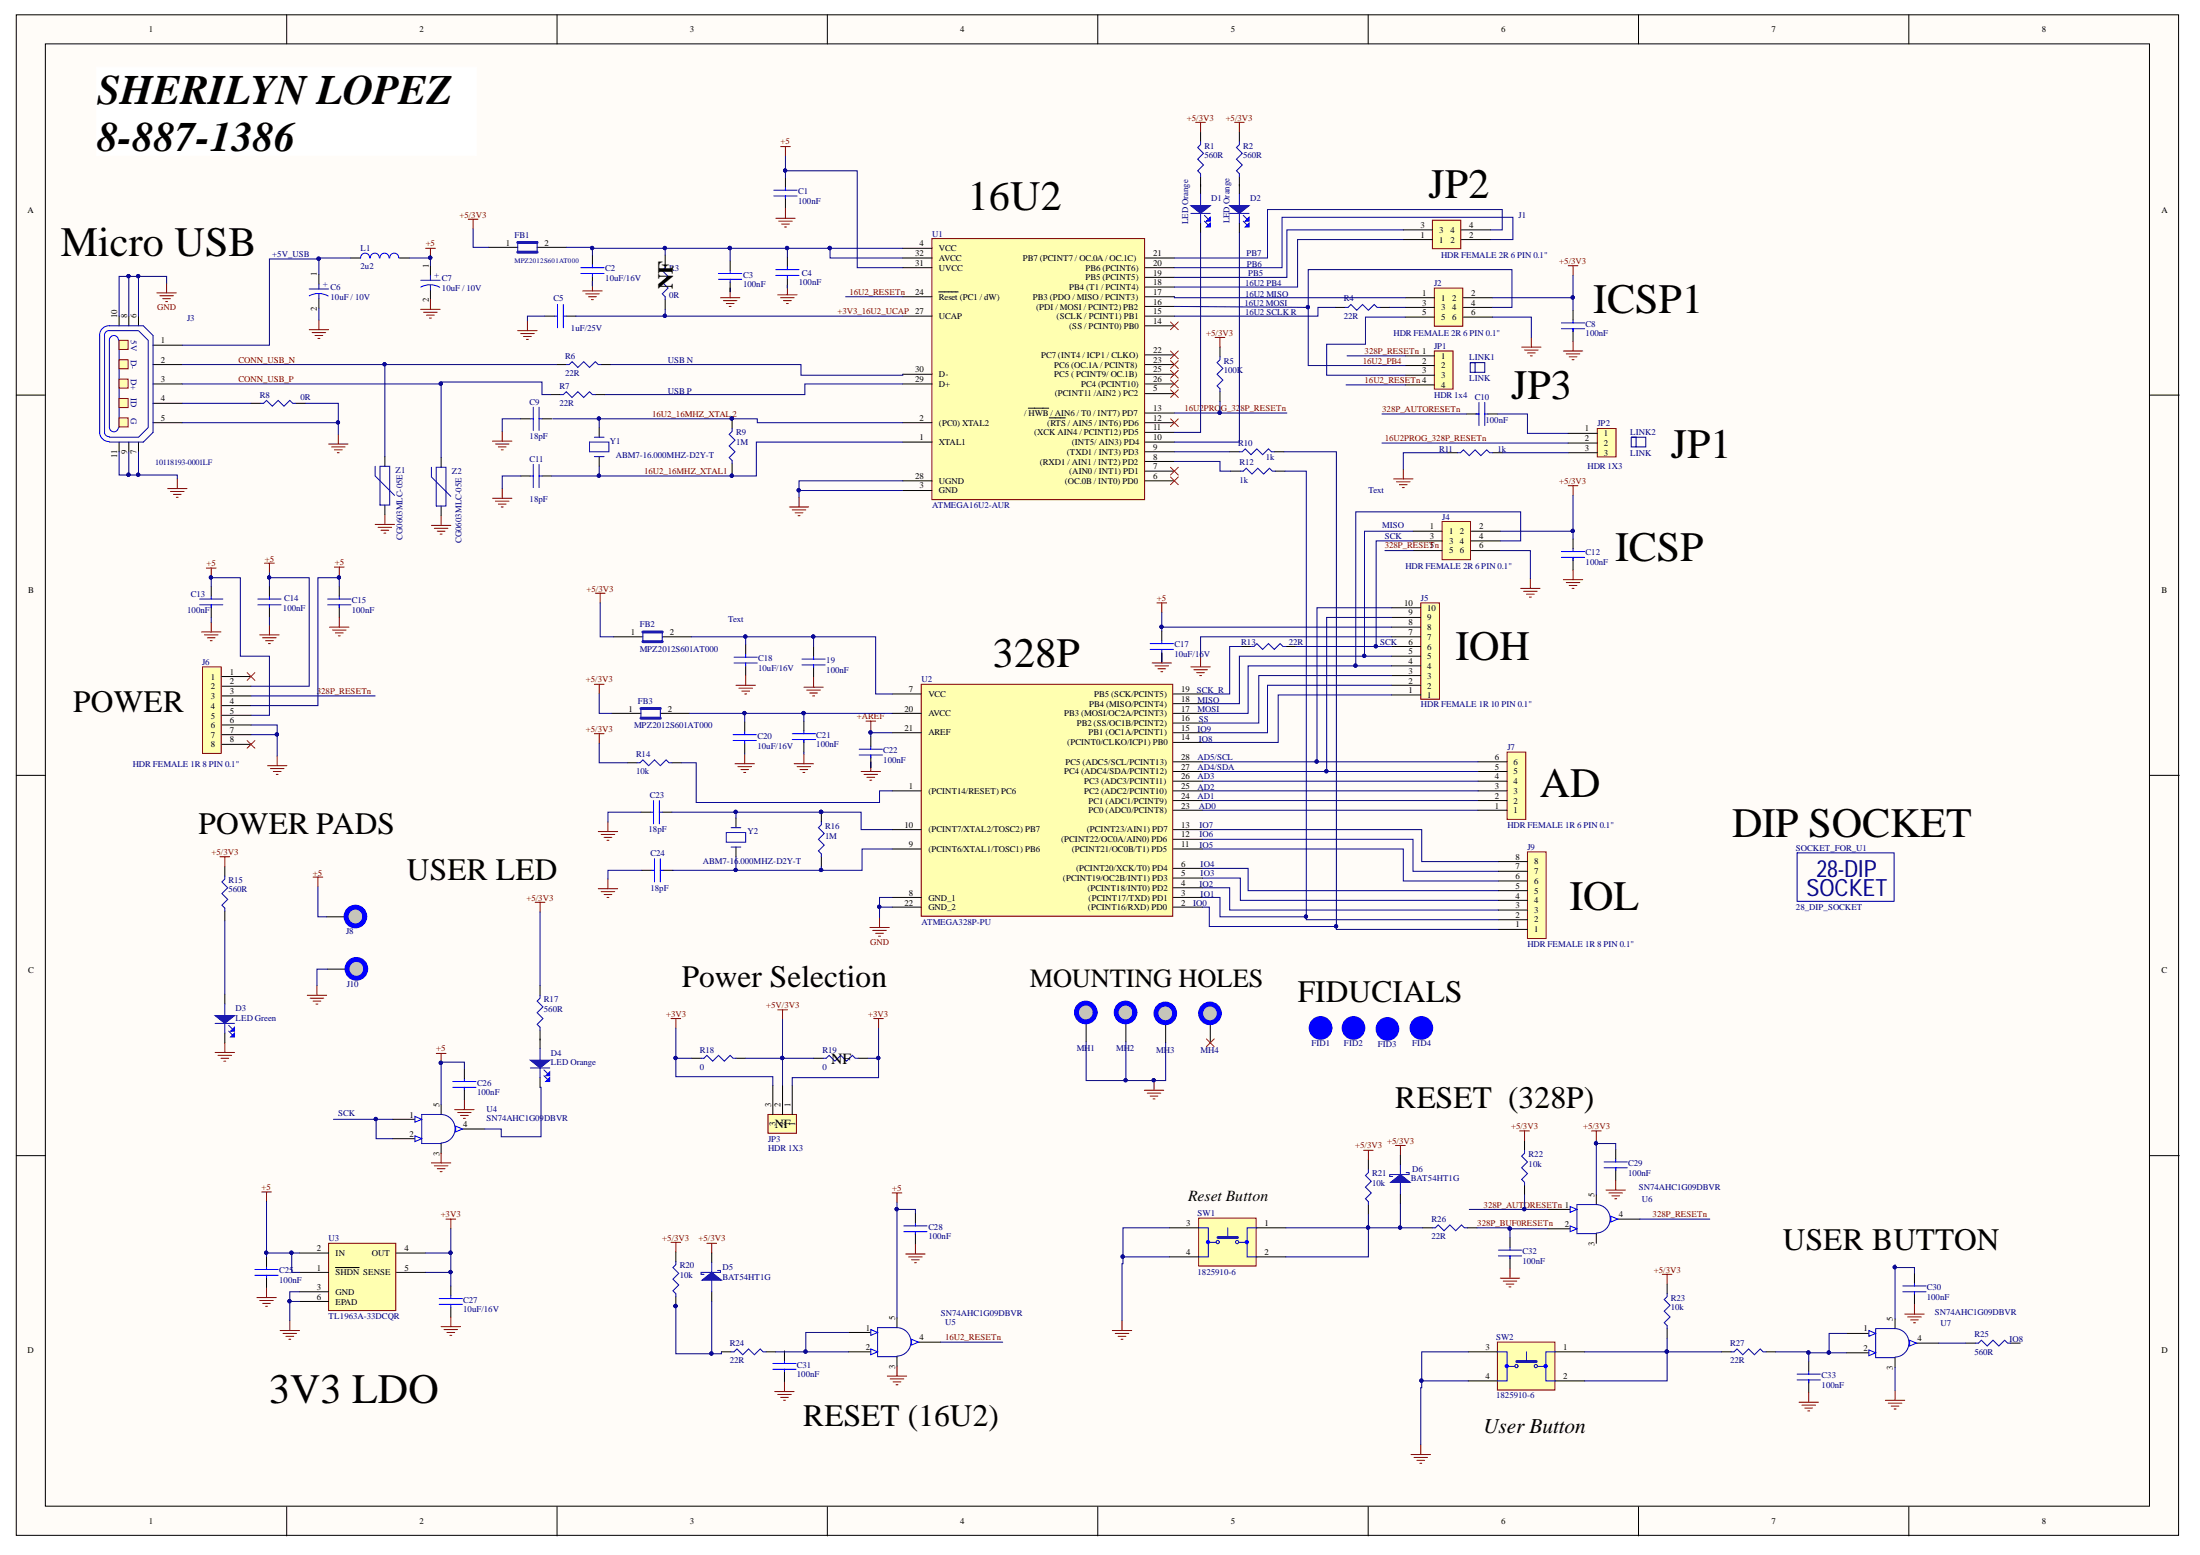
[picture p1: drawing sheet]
# Altium schematic sheet 28PINS SCHEMATIC.SchDoc
size A2; CompanyName: (c) FEDEVEL ACADEMY 2015; SheetNumber: 3; SheetTotal: 5; NotFitted: NF; VersionRevision: V111

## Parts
19  100nF  [C0805]
C1  100nF  [C0805]
C2  10uF/16V  [C0805]
C3  100nF  [C0805]
C4  100nF  [C0805]
C5  1uF/25V  [C0805]
C6  10uF / 10V  [C_ALM_C_SIZE]
C7  10uF / 10V  [C_ALM_C_SIZE]
C8  100nF  [C0805]
C9  18pF  [C0805]
C10  100nF  [C0805]
C11  18pF  [C0805]
C12  100nF  [C0805]
C13  100nF  [C0805]
C14  100nF  [C0805]
C15  100nF  [C0805]
C17  10uF/16V  [C0805]
C18  10uF/16V  [C0805]
C20  10uF/16V  [C0805]
C21  100nF  [C0805]
C22  100nF  [C0805]
C23  18pF  [C0805]
C24  18pF  [C0805]
C25  100nF  [C0805]
C26  100nF  [C0805]
C27  10uF/16V  [C0805]
C28  100nF  [C0805]
C29  100nF  [C0805]
C30  100nF  [C0805]
C31  100nF  [C0805]
C32  100nF  [C0805]
C33  100nF  [C0805]
D1  LED Orange  [D0603]
D2  LED Orange  [D0603]
D3  LED Green  [D0603]
D4  LED Orange  [D0603]
D5  BAT54HT1G  [BAT54HT1G]
D6  BAT54HT1G  [BAT54HT1G]
FB1  MPZ2012S601AT000  [C0805]
FB2  MPZ2012S601AT000  [C0805]
FB3  MPZ2012S601AT000  [C0805]
FID1  FID_1MMC  [FID_1MMC]  (value not drawn)  (net tie, no BOM)
FID2  FID_1MMC  [FID_1MMC]  (value not drawn)  (no BOM)
FID3  FID_1MMC  [FID_1MMC]  (value not drawn)  (no BOM)
FID4  FID_1MMC  [FID_1MMC]  (value not drawn)  (no BOM)
J1  HDR FEMALE 2R 6 PIN 0.1"  [HDR_2X2_2.54MM]
J2  HDR FEMALE 2R 6 PIN 0.1"  [HDR_2X3_2.54MM]
J3  10118193-0001LF  [10118193-0001LF]
J4  HDR FEMALE 2R 6 PIN 0.1"  [HDR_2X3_2.54MM]
J5  HDR FEMALE 1R 10 PIN 0.1"  [517-929974-01-10-RK]
J6  HDR FEMALE 1R 8 PIN 0.1"  [M20-7820842]
J7  HDR FEMALE 1R 6 PIN 0.1"  [952-1809-ND]
J8  MTHOLE_7.4MMCNP_3.2MMC  [MT_HOLE_7.4MMC_3.2MMD_NON_PLATED]  (value not drawn)  (no BOM)
J9  HDR FEMALE 1R 8 PIN 0.1"  [M20-7820842]
J10  MTHOLE_7.4MMCNP_3.2MMC  [MT_HOLE_7.4MMC_3.2MMD_NON_PLATED]  (value not drawn)  (no BOM)
JP1  HDR 1x4  [68001-204HLF]
JP2  HDR 1X3  [609-3461-ND]
JP3  HDR 1X3  [609-3461-ND]
L1  2u2  [C1210_IND]
LINK1  LINK  (mechanical)
LINK2  LINK  (mechanical)
MH1  MTHOLE_7.4MMCNP_3.2MMC  [MT_HOLE_7.4MMC_3.2MMD_NON_PLATED]  (value not drawn)  (no BOM)
MH2  MTHOLE_7.4MMCNP_3.2MMC  [MT_HOLE_7.4MMC_3.2MMD_NON_PLATED]  (value not drawn)  (no BOM)
MH3  MTHOLE_7.4MMCNP_3.2MMC  [MT_HOLE_7.4MMC_3.2MMD_NON_PLATED]  (value not drawn)  (no BOM)
MH4  MTHOLE_7.4MMCNP_3.2MMC  [MT_HOLE_7.4MMC_3.2MMD_NON_PLATED]  (value not drawn)  (no BOM)
R1  560R  [R0805]
R2  560R  [R0805]
R3  0R  [R0805]
R4  22R  [R0805]
R5  100K  [R0805]
R6  22R  [R0805]
R7  22R  [R0805]
R8  0R  [R0805]
R9  1M  [R0805]
R10  1k  [R0805]
R11  1k  [R0805]
R12  1k  [R0805]
R13  22R  [R0805]
R14  10k  [R0805]
R15  560R  [R0805]
R16  1M  [R0805]
R17  560R  [R0805]
R18  0  [R0805]
R19  0  [R0805]
R20  10k  [R0805]
R21  10k  [R0805]
R22  10k  [R0805]
R23  10k  [R0805]
R24  22R  [R0805]
R25  560R  [R0805]
R26  22R  [R0805]
R27  22R  [R0805]
SOCKET_FOR_U1  28_DIP_SOCKET  [28_DIP_7.62MM_SOCKET]  (no BOM)
SW1  1825910-6  [1825910-6]
SW2  1825910-6  [1825910-6]
U1  ATMEGA16U2-AUR  [ATMEGA16U2-AURCT-ND]
U2  ATMEGA328P-PU  [ATMEGA328P-PU-ND]
U3  TL1963A-33DCQR  [DCP (R-PDSO-G6)]
U4  SN74AHC1G09DBVR  [SN74AHC1G09DBVR]
U5  SN74AHC1G09DBVR  [SN74AHC1G09DBVR]
U6  SN74AHC1G09DBVR  [SN74AHC1G09DBVR]
U7  SN74AHC1G09DBVR  [SN74AHC1G09DBVR]
Y1  ABM7-16.000MHZ-D2Y-T  [ABM7-16.000MHZ-D2Y-T]
Y2  ABM7-16.000MHZ-D2Y-T  [ABM7-16.000MHZ-D2Y-T]
Z1  CG0603MLC-05E  [R0603]
Z2  CG0603MLC-05E  [R0603]

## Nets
+3V3: C27.2 JP3.1 JP3.3 R18.1 R19.2 U3.4(OUT) U3.5(SENSE)
+5: C1.2 C7.1 C13.2 C14.2 C15.2 C17.2 C25.2 C26.2 C28.2 J5.8 J6.2 J6.4 J6.5 J8.1 L1.2 U1.31(UVCC) U3.1(~{SHDN}) U3.2(IN) U4.5 U5.5
+5/3V3: C8.2 C12.2 C29.2 D5.2 D6.2 FB1.1 FB2.1 FB3.1 J2.2 J4.2 R1.2 R2.2 R5.2 R14.1 R15.2 R17.2 R20.2 R21.2 R22.2 R23.2 U6.5
+5V/3V3: JP3.2 R18.2 R19.1
+AREF: C22.2 U2.21(AREF)
GND: 19.1 C1.1 C2.1 C3.2 C4.1 C5.1 C6.2 C7.2 C8.1 C9.2 C11.2 C12.1 C13.1 C14.1 C15.1 C17.1 C18.1 C20.1 C21.1 C22.1 C23.1 C24.1 C25.1 C26.1 C27.1 C28.1 C29.1 C30.1 C31.1 C32.1 C33.1 D3.2 J2.6 J3.5 J3.6 J3.7 J3.8 J3.9 J3.10 J3.11 J4.6 J5.7 J6.6 J6.7 J10.1 MH1.1 MH2.1 MH3.1 R8.2 R11.1 SW1.3 SW1.4 SW2.3 SW2.4 U1.3(GND) U1.28(UGND) U2.8(GND_1) U2.22(GND_2) U3.3(GND) U3.6(EPAD) U4.3 U5.3 U7.3 Z1.1 Z2.1
16U2_16MHZ_XTAL1: C11.1 R9.1 U1.1(XTAL1) Y1.1
16U2_16MHZ_XTAL 2: R9.2 U1.2((PC0)_XTAL2) Y1.2
16U2_PB4: J2.4 JP1.2 U1.16((PDI_/_MOSI_/_PCINT2)_PB2)
16U2_RESETn: JP1.4 U1.24(~{Reset}_(PC1_/_dW)) U5.4
16U2PROG_328P_RESETn: JP2.2 R5.1 U1.13(/_~{HWB}_/_AIN6_/_T0_/_INT7)_PD7)
328P_AUTORESETn: C10.1 R22.1 U6.1
328P_BUF0RESETn: C32.2 R26.2 U6.2
328P_RESETn: J4.5 J6.3 JP1.1 U6.4
+3V3_16U2_UCAP: C5.2 R3.1 U1.27(UCAP)
CONN_USB_N: J3.2 R6.1 Z1.2
CONN_USB_P: J3.3 R7.1 Z2.2
Net19_2: 19.2 C18.2 FB2.2 U2.7(VCC)
NetC2_2: C2.2 C3.1 C4.2 FB1.2 R3.2 U1.4(VCC) U1.32(AVCC)
NetC6_1: C6.1 J3.1 L1.1
NetC10_2: C10.2 JP2.1
NetC20_2: C20.2 C21.2 FB3.2 U2.20(AVCC)
NetC23_2: C23.2 R16.2 U2.10((PCINT7/XTAL2/TOSC2)_PB7) Y2.2
NetC24_2: C24.2 R16.1 U2.9((PCINT6/XTAL1/TOSC1)_PB6) Y2.1
NetC30_2: C30.2 U7.5
NetC33_2: C33.2 R27.2 U7.1 U7.2
NetD1_2: D1.2 U1.11((XCK_AIN4_/_PCINT12)_PD5)
NetD2_2: D2.2 U1.10((INT5/_AIN3)_PD4)
NetD3_1: D3.1 R15.1
NetD4_2: D4.2 U4.4
NetD5_1: D5.1 R20.1 R24.1
NetD6_1: D6.1 R21.1 R26.1 SW1.1 SW1.2
NetJ1_1: J1.1 U1.18(PB4_(T1_/_PCINT4))
NetJ1_2: J1.2 U1.20(PB6_(PCINT6))
NetJ1_3: J1.3 U1.19(PB5_(PCINT5))
NetJ1_4: J1.4 U1.21(PB7_(PCINT7_/_OC.0A_/_OC.1C))
NetJ2_1: J2.1 U1.17(PB3_(PDO_/_MISO_/_PCINT3))
NetJ2_3: J2.3 R4.2
NetJ2_5: J2.5 JP1.3
NetJ3_4: J3.4 R8.1
NetJ4_1: J4.1 J5.5 U2.18(PB4_(MISO/PCINT4))
NetJ4_3: J4.3 J5.6 R13.2
NetJ4_4: J4.4 J5.4 U2.17(PB3_(MOSI/OC2A/PCINT3))
NetJ5_1: J5.1 U2.14((PCINT0/CLKO/ICP1)_PB0)
NetJ5_2: J5.2 U2.15(PB1_(OC1A/PCINT1))
NetJ5_3: J5.3 U2.16(PB2_(SS/OC1B/PCINT2))
NetJ5_9: J5.9 J7.5 U2.27(PC4_(ADC4/SDA/PCINT12))
NetJ5_10: J5.10 J7.6 U2.28(PC5_(ADC5/SCL/PCINT13))
NetJ7_1: J7.1 U2.23(PC0_(ADC0/PCINT8))
NetJ7_2: J7.2 U2.24(PC1_(ADC1/PCINT9))
NetJ7_3: J7.3 U2.25(PC2_(ADC2/PCINT10))
NetJ7_4: J7.4 U2.26(PC3_(ADC3/PCINT11))
NetJ9_1: J9.1 R10.2 U2.2((PCINT16/RXD)_PD0)
NetJ9_2: J9.2 R12.2 U2.3((PCINT17/TXD)_PD1)
NetJ9_3: J9.3 U2.4((PCINT18/INT0)_PD2)
NetJ9_4: J9.4 U2.5((PCINT19/OC2B/INT1)_PD3)
NetJ9_5: J9.5 U2.6((PCINT20/XCK/T0)_PD4)
NetJ9_6: J9.6 U2.11((PCINT21/OC0B/T1)_PD5)
NetJ9_7: J9.7 U2.12((PCINT22/OC0A/AIN0)_PD6)
NetJ9_8: J9.8 U2.13((PCINT23/AIN1)_PD7)
NetJP2_3: JP2.3 R11.2
NetR4_1: R4.1 U1.15((SCLK_/_PCINT1)_PB1)
NetR6_2: R6.2 U1.30(D-)
NetR7_2: R7.2 U1.29(D+)
NetR10_1: R10.1 U1.9((TXD1_/_INT3)_PD3)
NetR12_1: R12.1 U1.8((RXD1_/_AIN1_/_INT2)_PD2)
NetR13_1: R13.1 U2.19(PB5_(SCK/PCINT5))
NetR14_2: R14.2 U2.1((PCINT14/RESET)_PC6)
NetR23_1: R23.1 R27.1 SW2.1 SW2.2
NetR24_2: R24.2 U5.1 U5.2
NetR25_1: R25.1 U7.4
NetU4_1: U4.1 U4.2

Not connected (* = marked no-connect by the designer): C9 1; C31 2; D1 1; D2 1; D4 1; J6 1* 8*; MH4 1*; R1 1; R2 1; R17 1; R25 2; U1 5((PCINT11_/AIN2_)_PC2)* 6((OC.0B_/_INT0)_PD0)* 7((AIN0_/_INT1)_PD1)* 12((~{RTS}_/_AIN5_/_INT6)_PD6)* 14((SS_/_PCINT0)_PB0)* 22(PC7_(INT4_/_ICP1_/_CLKO))* 23(PC6_(OC.1A_/_PCINT8))* 25(PC5_(_PCINT9/_OC.1B))* 26(PC4_(PCINT10))*; U6 3

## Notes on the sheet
- SHERILYN LOPEZ
  8-887-1386
- (near U1) 16U2
- (near J1) JP2
- Micro USB
- (near C6) +5V_USB
- (near R3) NF
- 16U2 PB4
- 16U2 MISO
- (near D2) PB7
- (near D2) PB6
- PB5
- 16U2 MOSI
- 16U2 SCLK R
- (near C8) ICSP1
- USB N
- USB P
- JP3
- (near LINK2) JP1
- Text
- MISO
- SCK
- ICSP
- (near C18) Text
- (near U2) 328P
- (near J5) SCK
- (near J5) IOH
- POWER
- (near U2) SCK_R
- (near U2) MISO
- (near U2) MOSI
- (near U2) IO9
- (near U2) SS
- (near U2) AD5/SCL
- (near U2) AD4/SDA
- (near U2) AD3
- (near U2) IO8
- (near U2) AD2
- (near U2) AD1
- (near U2) AD0
- (near U2) IO7
- (near J7) AD
- (near R15) POWER PADS
- (near U2) IO6
- (near U2) IO5
- (near U2) IO4
- (near U2) IO3
- (near SOCKET_FOR_U1) DIP SOCKET
- USER LED
- (near U2) IO0
- (near U2) IO2
- (near U2) IO1
- IOL
- Power Selection
- MOUNTING HOLES
- FIDUCIALS
- (near R19) NF
- RESET  (328P)
- (near JP3) NF
- (near SW1) Reset Button
- (near C30) USER BUTTON
- (near R25) IO8
- 3V3 LDO
- RESET (16U2)
- (near SW2) User Button
